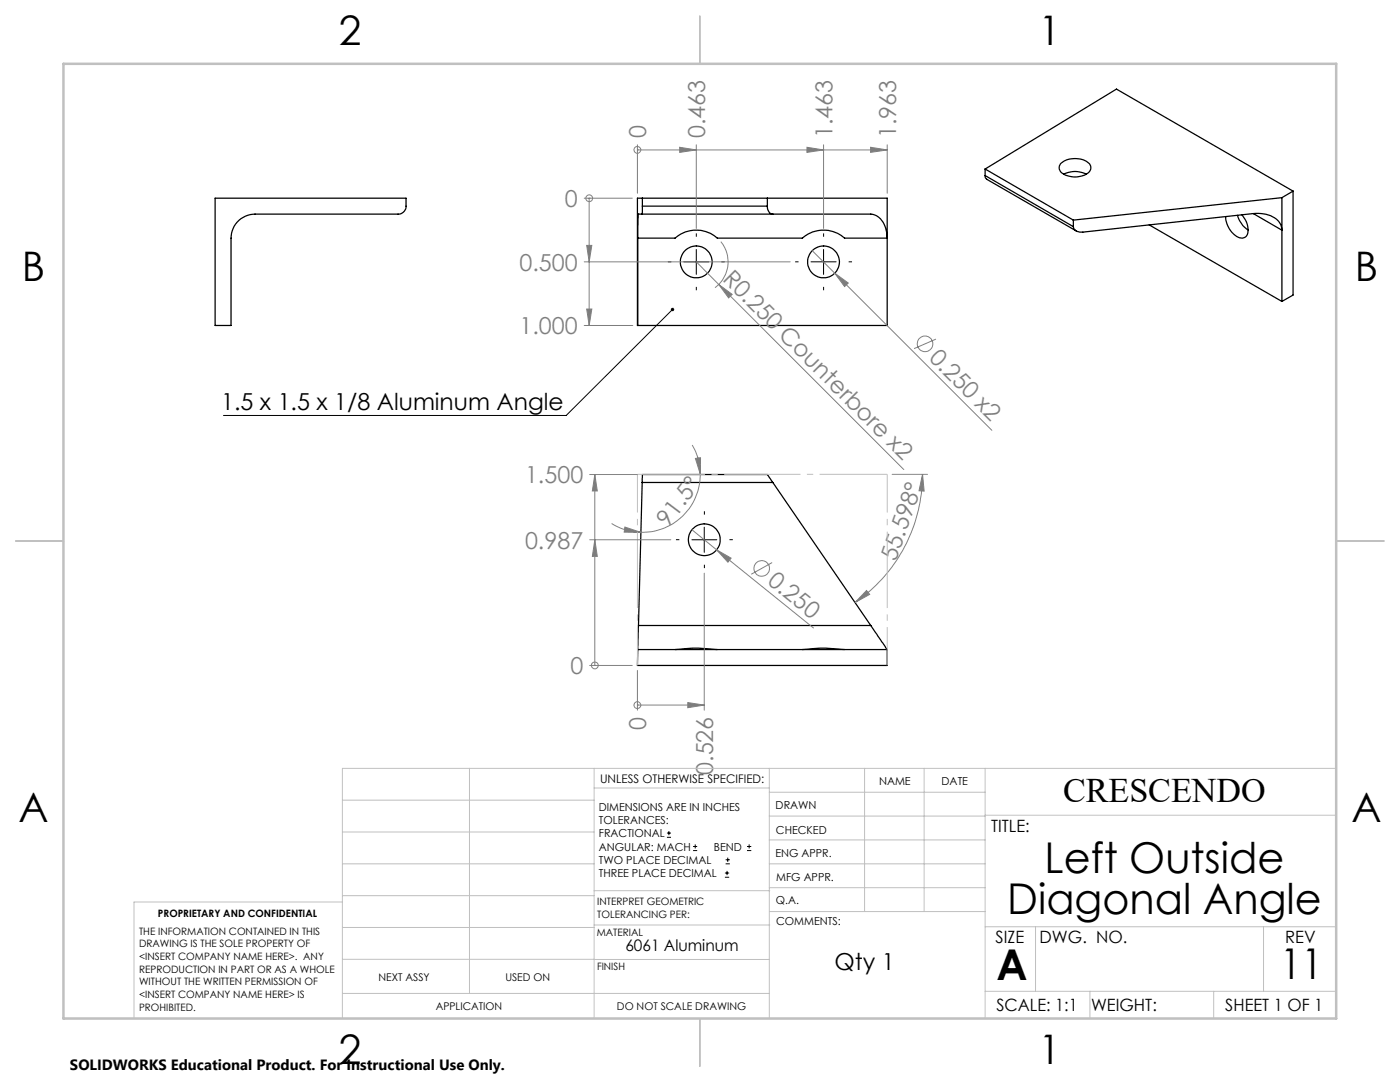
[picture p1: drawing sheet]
<svg xmlns="http://www.w3.org/2000/svg" width="279mm" height="216mm" viewBox="0 0 279 216" stroke-linecap="round" stroke-linejoin="round" font-family="sans-serif">
<g fill="none" stroke="#000" stroke-width=".25">
<path d="M42.9 39.5h38.1v1.6a1.55 1.55 0 0 1-1.6 1.6h-28.5a4.8 4.8 0 0 0-4.8 4.8v17.4h-3.2zM127.2 39.5h49.9v25.4h-49.9zM128.2 39.5v1.6M153.1 39.5v1.6M196.6 35v.5l.3 .3 17.9 10.3M196.6 33.7l26.2-15.9 35.3 20.3M196.6 33.7l17.6 10.2M196.6 35l17.6 10.2M196.6 33.7v1.3M211.8 32.5a4.6 4.6 0 0 1 5.7 .2 1.44 1.44 0 0 1-1 2.2 4.6 4.6 0 0 1-4.9-.7 1.25 1.25 0 0 1 .2-1.7zM212.3 34.7a5 5 0 0 1 4.5 0M255.8 39.4l-41.6 4.5"/>
<path d="M255.8 39.4v20.7M258.1 38.1l-2.3 1.3M258.1 38.1v20.8l-2.3 1.2M127.3 47.5v17.4M127.4 42.7h46.4a3.9 3.9 0 0 1 3.2 3.9l.1 .9h-8.5a6.4 6.4 0 0 0-8.5 0h-16.9a6.4 6.4 0 0 0-8.5 0h-7.4zM128.2 41.1v1.6M128.2 41.1h24.9M153.1 41.1a1.39 1.39 0 0 0 1.1 1.6M214.2 43.9v1.3M229.3 44.9l26.5 15.2M247 43a5.3 5.3 0 0 0 2.1 2.9M247.9 42.9a3.9 3.9 0 0 1 .8 4.3 1.86 1.86 0 0 1-2.6-.6 4.8 4.8 0 0 1-1.5-3.4"/>
<path d="M250.1 42.6a5.7 5.7 0 0 1 5.3 2l.4 1.3zM250.1 42.6l-34 3.7a1.53 1.53 0 0 1-1.9-1.1M128.2 96.3v-1.6h24.9l1.1 1.6M128.2 96.3h26M128.2 96.3l-.8 28.5M154.2 96.3l19.6 28.5M127.3 129.6l-.1 3.2h49.9v-3.2M127.3 129.6h49.8M127.4 124.8l-.1 4.8M127.4 124.8h46.4M134.7 129.6h.6a29.3 29.3 0 0 1 7.9 0M160.1 129.6h.6a29.3 29.3 0 0 1 7.9 0"/>
<path d="M173.8 124.8l3.3 4.8"/>
<circle cx="138.9" cy="52.2" r="3.2"/>
<circle cx="164.3" cy="52.2" r="3.2"/>
<circle cx="140.6" cy="107.7" r="3.2"/>
</g>
<g fill="none" stroke="#808080" stroke-width=".2">
<path d="M116.6 39.5h9.6M117.6 39.5h.1M117.6 39.5v25.4M127.2 29.9h.1M127.2 28.9v9.7M127.2 29.9h49.9M135.6 29.4l3.4 .5-3.4 .5zM139 28.9v16.7M161 29.4l3.4 .5-3.4 .5zM164.4 28.9v16.7M173.7 29.4l3.4 .5-3.4 .5zM177.1 28.9v9.7"/>
<path d="M116.6 52.2h41.1M117.1 49h1l-.5 3.2zM139 52.2l4.4 4.6M143.4 56.8l2.7 1.9-.7 .7zM143.4 56.8l37 36.9M143.9 48.2a6.4 6.4 0 0 1-1.2 9.2M162.1 50l4.5 4.5M166.6 54.5l2.7 2-.7 .7zM166.6 54.5l31.3 31.4M116.6 64.9h9.7M117.1 61.7h1l-.5 3.2zM186.8 67.7l-4.4 1.9"/>
<path d="M117.7 94.7h9.5M118.7 94.7l.5 3.3h-1zM118.7 94.7v38.1M138.1 88.8a11.7 11.7 0 0 1 1.7 5.9M138.8 91.5l1-.2v3.4zM139.8 94.7a11.6 11.6 0 0 1-11.9 11.5M178 94.7h7.1M184.1 94.7l.3 3.3-1-.1zM184.1 94.7a31.1 31.1 0 0 1-13.5 25.5M117.7 107.7h16.2M118.7 107.7l.5 3.3h-1zM122.1 104.5a11.8 11.8 0 0 0 5.8 1.7"/>
<path d="M124.7 105.2l3.2 1h-3.3zM138.1 105.7l4.9 4M140.5 114.4v27.3M143 109.7l2.9 1.7-.6 .8zM143 109.7l19.3 15.6M154.1 112.3l-4.2 2.3M172.9 117.8l.7 .8-3 1.6zM117.7 132.8h8.5M118.7 132.8h.1M127.2 133.8v7.9M127.2 140.7h.1M127.2 140.7h13.3"/>
<path d="M137.3 140.2l3.2 .5-3.2 .5z"/>
<circle cx="117.6" cy="39.6" r=".68"/>
<circle cx="127.2" cy="29.9" r=".68"/>
<circle cx="184.6" cy="68.6" r="1.55"/>
<circle cx="152" cy="113.4" r="1.55"/>
<circle cx="118.7" cy="132.8" r=".68"/>
<circle cx="127.2" cy="140.7" r=".68"/>
</g>
<g fill="none" stroke="#000" stroke-width=".2">
<path d="M136.5 52.2h5M139 49.8v5M161.9 52.2h5M164.4 49.8v5M134.2 61.8l-21.2 21.1h-68.4M138.1 107.7h5M140.5 105.2v5M133.1 167.1h.8M133.1 166.2h.8M133.5 165.8v.9M138.3 169.7h.8M138.3 168.9h.8"/>
<path d="M138.7 168.5v.8M144.7 175h.8M144.7 174.2h.8M144.8 172.4h.9M144.8 171.6h.9M145.1 173.8v.8M145.2 171.1v.9M149.1 169.7h.8M149.1 168.9h.8M149.5 168.5v.8"/>
</g>
<path d="M134 52.2h-.7M139 57.2v.7M139 47.2v-.6M144 52.2h.6M159.4 52.2h-.7M164.4 57.2v.7M164.4 47.2v-.6M169.4 52.2h.6M135.6 107.7h-.7M140.6 102.7v-.7M140.6 112.7v.7M145.6 107.7h.7" fill="none" stroke="#000" stroke-width=".2" stroke-dasharray="15.2 1.3 1.3 1.3" stroke-linecap="butt"/>
<path d="M127.2 132.8v-38.2M177.1 132.8v-38.2" fill="none" stroke="#c0c0c0" stroke-width=".2" stroke-dasharray="15.2 1.3 1.3 1.3" stroke-dashoffset="7.6" stroke-linecap="butt"/>
<path d="M177.1 94.6h-49.9" fill="none" stroke="#c0c0c0" stroke-width=".2" stroke-dasharray="15.2 1.3 1.3 1.3" stroke-dashoffset="1.7" stroke-linecap="butt"/>
<g fill="none" stroke="#c0c0c0" stroke-width=".2">
<path d="M68.3 159.7h50.3M93.7 153.3v44.9M118.6 153.3v49.9M118.6 157.2h34.9M153.5 153.3v49.9M153.5 158.1h43.1M172.5 153.3v28.6M184.4 153.3v28.6M196.6 153.3v49.9M266.7 153.3h-198.4v49.9M68.3 178.7h50.3M68.3 172.4h50.3"/>
<path d="M68.3 166h50.3M68.3 180h-41.6v23.2M118.6 177.7h35M153.5 167.6h43.1M153.5 162.8h43.1M153.5 172.4h43.1M153.5 177.1h43.1M196.6 162.7h70.1M68.3 198.2h85.2M68.3 191.4l85.2 .1M68.3 185.1h50.3M118.6 184.6h35"/>
<path d="M153.6 181.9h43M196.6 197.8h70.1M196.6 184.9h70.1M206.7 184.9v12.9M217.5 197.8v5.4M242.2 197.8v5.4M252.2 184.9v12.9"/>
</g>
<path d="M139.7 3.2v9.5M3.1 107.9h9.6M266.7 107.9h9.5M139.7 203.2v9.6" fill="none" stroke="#c0c0c0" stroke-width=".25"/>
<path d="M12.7 12.7h254v190.5h-254z" fill="none" stroke="#c0c0c0" stroke-width=".5"/>
<path d="M134.1 61.5h.3l-.2 .3 .2-.3a.34 .34 0 0 1 0 .5 .34 .34 0 0 1-.5-.1 .34 .34 0 0 1 .2-.4z" fill="#000"/>
<g fill="#808080">
<path d="M143.4 56.8l2.7 1.9-.7 .7z"/>
<path d="M166.6 54.5l2.7 2-.7 .7z"/>
<path d="M143 109.7l2.9 1.7-.6 .8z"/>
<path d="M137.3 140.2l3.2 .5-3.2 .5z"/>
<path d="M118.7 107.7l.5 3.3h-1zM118.7 94.7l.5 3.3h-1z"/>
<path d="M117.1 49h1l-.5 3.2zM117.1 61.7h1l-.5 3.2z"/>
<path d="M124.7 105.2l3.2 1h-3.3zM138.8 91.5l1-.2v3.4z"/>
<path d="M172.9 117.8l.7 .8-3 1.6zM184.1 94.7l.3 3.3-1-.1z"/>
<path d="M135.6 29.4l3.4 .5-3.4 .5zM161 29.4l3.4 .5-3.4 .5zM173.7 29.4l3.4 .5-3.4 .5z"/>
</g>
<g font-size="8.5">
<text x="208.5" y="174.2">Left Outside</text>
<text x="201" y="182.3">Diagonal Angle</text>
<text x="198.9" y="195.5">A</text>
<text x="255.5" y="195.4">11</text>
</g>
<g font-size="8.1">
<text x="67.6" y="8.9">2</text>
<text x="207.3" y="8.9">1</text>
<text x="4.4" y="56.2">B</text>
<text x="270.4" y="56.2">B</text>
<text x="3.7" y="164.1">A</text>
<text x="269.7" y="164.1">A</text>
<text x="67.6" y="212.4">2</text>
<text x="207.3" y="212.4">1</text>
</g>
<text font-size="6.9" x="212.2" y="160.1">CRESCENDO</text>
<g font-size="4.7" fill="#808080">
<text x="129" y="27.6" transform="rotate(-90 129 27.6)">0</text>
<text x="140.7" y="27.6" transform="rotate(-90 140.7 27.6)">0.463</text>
<text x="166.1" y="27.6" transform="rotate(-90 166.1 27.6)">1.463</text>
<text x="178.8" y="27.6" transform="rotate(-90 178.8 27.6)">1.963</text>
<text x="112.7" y="41.3">0</text>
<text x="103.7" y="54">0.500</text>
<text x="144" y="55.9" transform="rotate(45 144 55.9)">R0.250 Counterbore x2</text>
<text x="103.7" y="66.7">1.000</text>
<text x="185.2" y="71.6" transform="rotate(45 185.2 71.6)">0.250 x2</text>
<text x="104.8" y="96.4">1.500</text>
<text x="133.4" y="105.3" transform="rotate(-53 133.4 105.3)">91.5°</text>
<text x="104.8" y="109.4">0.987</text>
<text x="178.8" y="112.1" transform="rotate(-71 178.8 112.1)">55.598°</text>
<text x="153" y="116.4" transform="rotate(39 153 116.4)">0.250</text>
<text x="113.8" y="134.5">0</text>
<text x="129" y="145.6" transform="rotate(-90 129 145.6)">0</text>
<text x="142.3" y="154.6" transform="rotate(-90 142.3 154.6)">0.526</text>
</g>
<g font-size="4.7">
<text x="44.1" y="81.9">1.5 x 1.5 x 1/8 Aluminum Angle</text>
<text x="166.6" y="193.5">Qty 1</text>
</g>
<g font-size="3.4">
<text x="197.8" y="166">TITLE:</text>
<text x="198.7" y="188.1">SIZE</text>
<text x="207.5" y="188.1">DWG. NO.</text>
<text x="256.5" y="188.2">REV</text>
<text x="198.8" y="201.7">SCALE: 1:1</text>
<text x="217.7" y="201.8">WEIGHT:</text>
<text x="244.5" y="201.7">SHEET 1 OF 1</text>
</g>
<text font-size="3.2" x="124.8" y="189.8">6061 Aluminum</text>
<text font-size="3" x="14" y="213.5">SOLIDWORKS Educational Product. For Instructional Use Only.</text>
<text font-size="2.4" x="119.8" y="156.2">UNLESS OTHERWISE SPECIFIED:</text>
<g font-size="2.2">
<text x="119.5" y="161.8">DIMENSIONS ARE IN INCHES</text>
<text x="154.8" y="161.4">DRAWN</text>
<text x="175.4" y="156.6">NAME</text>
<text x="187.9" y="156.7">DATE</text>
<text x="119.5" y="164.4">TOLERANCES:</text>
<text x="119.5" y="167.1">FRACTIONAL</text>
<text x="154.9" y="166.3">CHECKED</text>
<text x="119.5" y="169.7">ANGULAR: MACH</text>
<text x="119.5" y="172.4">TWO PLACE DECIMAL</text>
<text x="142.5" y="169.7">BEND</text>
<text x="154.8" y="171">ENG APPR.</text>
<text x="119.5" y="175">THREE PLACE DECIMAL</text>
<text x="154.9" y="175.7">MFG APPR.</text>
<text x="154.9" y="180.4">Q.A.</text>
<text x="154.9" y="184.6">COMMENTS:</text>
</g>
<g font-size="2.1">
<text x="75.5" y="195.7">NEXT ASSY</text>
<text x="100.9" y="195.7">USED ON</text>
<text x="86.9" y="201.5">APPLICATION</text>
<text x="123.1" y="201.6">DO NOT SCALE DRAWING</text>
</g>
<g font-size="2">
<text x="31.5" y="182.9">PROPRIETARY AND CONFIDENTIAL</text>
<text x="119.2" y="180.6">INTERPRET GEOMETRIC</text>
<text x="119.2" y="183.1">TOLERANCING PER:</text>
<text x="27.8" y="186.5">THE INFORMATION CONTAINED IN THIS</text>
<text x="27.8" y="189">DRAWING IS THE SOLE PROPERTY OF</text>
<text x="27.8" y="191.6">&lt;INSERT COMPANY NAME HERE&gt;. ANY</text>
<text x="119.1" y="186.7">MATERIAL</text>
<text x="27.8" y="194.1">REPRODUCTION IN PART OR AS A WHOLE</text>
<text x="27.8" y="196.6">WITHOUT THE WRITTEN PERMISSION OF</text>
<text x="119.1" y="193.5">FINISH</text>
<text x="27.8" y="199.1">&lt;INSERT COMPANY NAME HERE&gt; IS</text>
<text x="27.8" y="201.7">PROHIBITED.</text>
</g>
</svg>
